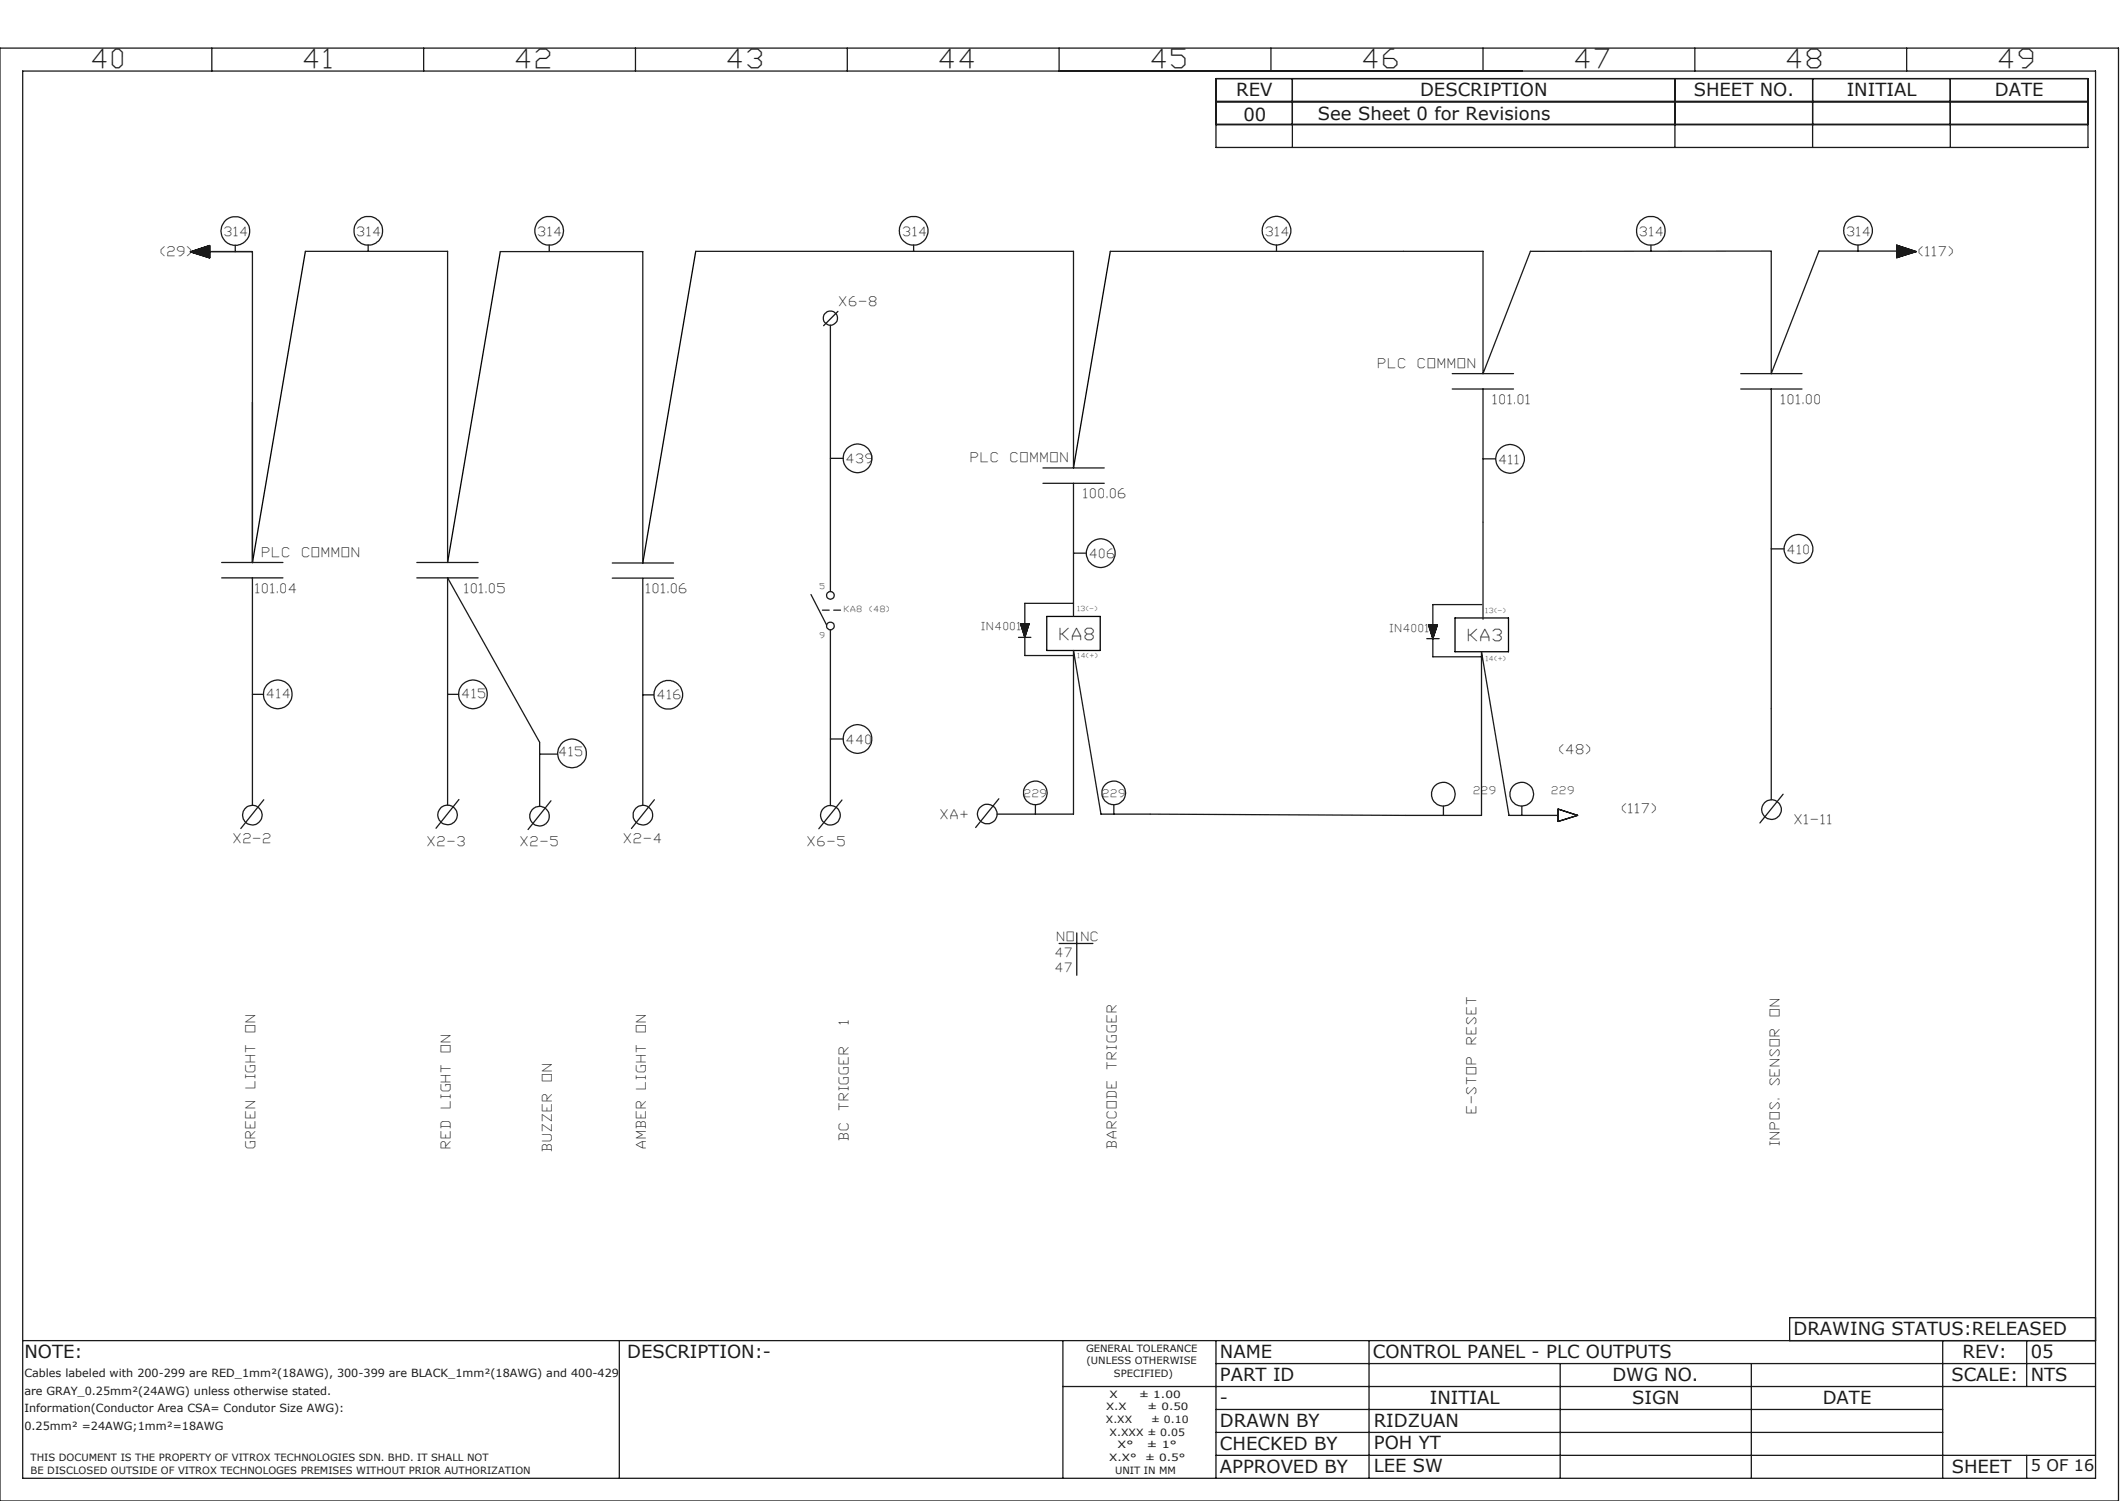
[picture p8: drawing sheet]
<svg xmlns="http://www.w3.org/2000/svg" width="297mm" height="210mm" viewBox="0 0 297 210" stroke-linecap="round" stroke-linejoin="round" font-family="sans-serif">
<g fill="none" stroke="#191924" stroke-width=".18">
<path d="M0 6.7h296.4v203.3h-296.4zM3.2 9.9h290v196.9h-290zM29.6 6.7v3.2M59.3 6.7v3.2M88.9 6.7v3.2M118.5 6.7v3.2M148.2 6.7v3.2M170.1 11h122v9.6h-122zM170.1 14.2h122M170.1 17.4h122M177.8 6.7v3.2M180.8 11v9.6"/>
<path d="M207.5 6.7v3.2M234.3 11v9.6M237.1 6.7v3.2M253.6 11v9.6M266.7 6.7v3.2M272.8 11v9.6M26.6 35.2l2.7-.8v1.7zM29.3 35.2h6v43.5M32.9 34.3v.9M42.7 35.2h19.9v43.5M51.5 34.3v.9M70 35.2h19.9v43.6"/>
<path d="M76.8 34.3v.9M97.3 35.2h52.9v30.3M127.8 34.3v.9M178.6 34.3v.8M231 34.3v.9M247.8 35.1l-33.7 .1-6.6 17.1v-17.1h-52.2M259.9 34.3v.8M265.4 34.3l2.7 .9-2.7 .8zM265.4 35.1h-10.9l-6.7 17.2v-17.1M116.2 45.5v37.3M117.2 43.6l-2 2M203.2 54.4h8.5"/>
<path d="M203.2 52.3h8.5M207.5 54.4v32.2M243.5 54.4h8.6M243.5 52.3h8.6M247.8 54.4v57.5M31 78.7h8.6M58.3 78.7h8.6M85.7 78.8h8.5M116.2 64.1h1.8M145.9 67.6h8.6M145.9 65.5h8.6M150.2 67.6v18.6"/>
<path d="M150.2 77.4h1.8M207.5 64.2h1.7M247.8 76.8h1.8M31 80.8h8.6M35.3 97.1h1.6M35.3 80.8v31.9M58.3 80.8h8.6M62.6 97.1h1.6M85.7 80.9h8.5M89.9 97.2h1.6M89.9 80.9v31.8M113.5 83.2l2.1 4.2"/>
<path d="M116.2 88.1v24.6M142.5 89.2h1.7M142.8 87.3h1.2l-.6 1.9zM150.2 84.4h-6.8v7.3h6.8M199.6 89.4h1.7M199.8 87.4h1.3l-.7 2zM207.3 84.6h-6.9v7.3h6.9M36.9 111.9l-3.2 4M62.6 112.6v-31.8l12.9 23v9M64.2 111.9l-3.2 4M75.5 105.5h2.5M77.1 112l-3.2 4.1"/>
<path d="M91.5 111.9l-3.2 4M116.2 103.4h1.8M117.8 111.9l-3.3 4M139.5 113.9h10.7v-22.9l3.8 22.9 53.3 .2v-22.9l3.8 22.9h6.9M139.7 111.8l-3.2 4M144.9 112.6v1.3M155.8 112.6v1.3M201.9 112.8v1.3M212.9 112.8v1.3M218 113.2l2.7 .9-2.7 .8zM249.4 111.1l-3.2 4M148.2 132h4.7"/>
<path d="M150.6 130.5v5.9M3.2 187.6h290M86.6 187.6v19.2M148.7 194h144.5M148.7 187.6v19.2M170.1 197.2h101.7M170.1 190.8h123.1M170.1 187.6v19.2M191.5 187.6v19.2M218.3 190.8v16M245 190.8v16M271.8 187.6v19.2"/>
<path d="M283.5 187.6v6.4M293.2 184.4h-42.8v3.2M170.1 203.6h123.1M170.1 200.4h101.7M283.5 203.6v3.2"/>
<circle cx="32.9" cy="32.3" r="2.01"/>
<circle cx="51.5" cy="32.3" r="2.01"/>
<circle cx="76.8" cy="32.3" r="2.01"/>
<circle cx="127.8" cy="32.3" r="2.01"/>
<circle cx="178.6" cy="32.3" r="2"/>
<circle cx="230.9" cy="32.3" r="2"/>
<circle cx="259.9" cy="32.3" r="2"/>
<circle cx="116.2" cy="44.5" r=".99"/>
<circle cx="120" cy="64.1" r="1.99"/>
<circle cx="154" cy="77.4" r="2"/>
<circle cx="211.3" cy="64.2" r="2"/>
<circle cx="251.6" cy="76.8" r="2"/>
<circle cx="38.8" cy="97.1" r="2"/>
<circle cx="66.2" cy="97.2" r="2"/>
<circle cx="93.5" cy="97.2" r="2"/>
<circle cx="116.2" cy="83.3" r=".54"/>
<circle cx="116.2" cy="87.6" r=".52"/>
<circle cx="35.3" cy="114" r="1.39"/>
<circle cx="62.6" cy="114" r="1.38"/>
<circle cx="75.5" cy="114.2" r="1.36"/>
<circle cx="80" cy="105.4" r="2"/>
<circle cx="89.9" cy="114" r="1.37"/>
<circle cx="116.2" cy="114.1" r="1.36"/>
<circle cx="120" cy="103.4" r="1.99"/>
<circle cx="138.1" cy="113.9" r="1.36"/>
<circle cx="144.8" cy="110.9" r="1.66"/>
<circle cx="155.8" cy="110.9" r="1.66"/>
<circle cx="201.9" cy="111.1" r="1.67"/>
<circle cx="212.9" cy="111.1" r="1.67"/>
<circle cx="247.8" cy="113.3" r="1.37"/>
</g>
<path d="M42.7 35.2l-7.4 43.5M70 35.2l-7.4 43.5M97.3 35.2l-7.4 43.6M155.3 35.2l-5.1 30.3M146.4 86.2h7.5v4.8h-7.5zM203.6 86.5h7.4v4.7h-7.4z" fill="none" stroke="#000" stroke-width=".18"/>
<path d="M117.6 85.4h-2.5" fill="none" stroke="#191924" stroke-width=".18" stroke-dasharray="1.3 .6" stroke-dashoffset=".3"/>
<path d="M142.8 87.3l.6 1.9v-1.9zM143.4 87.3v1.9l.6-1.9zM199.8 87.4l.6 2v-2zM200.4 87.4v2l.7-2zM26.6 35.2l2.7 .9v-1.7zM265.4 34.3v1.7l2.7-.8z" fill-rule="evenodd" fill="#191924"/>
<g font-size="3.6" fill="#191924">
<text x="13" y="9.6">40</text>
<text x="42.6" y="9.6">41</text>
<text x="72.3" y="9.6">42</text>
<text x="101.9" y="9.6">43</text>
<text x="131.5" y="9.6">44</text>
<text x="161.2" y="9.6">45</text>
<text x="190.8" y="9.6">46</text>
<text x="220.4" y="9.6">47</text>
<text x="250.1" y="9.6">48</text>
<text x="279.7" y="9.6">49</text>
</g>
<g font-size="2.5" fill="#191924">
<text x="172.9" y="13.4">REV</text>
<text x="173.9" y="16.9">00</text>
<text x="184.4" y="16.8">See Sheet 0 for Revisions</text>
<text x="198.7" y="13.4">DESCRIPTION</text>
<text x="236.9" y="13.4">SHEET NO.</text>
<text x="258.3" y="13.4">INITIAL</text>
<text x="279.1" y="13.4">DATE</text>
<text x="3.4" y="190">NOTE:</text>
<text x="87.7" y="190">DESCRIPTION:-</text>
<text x="170.7" y="190">NAME</text>
<text x="192.1" y="190">CONTROL PANEL - PLC OUTPUTS</text>
<text x="250.9" y="186.8">DRAWING STATUS:RELEASED</text>
<text x="274.6" y="190">REV:</text>
<text x="284.1" y="190">05</text>
<text x="170.7" y="193.2">PART ID</text>
<text x="170.7" y="196.4">-</text>
<text x="200" y="196.4">INITIAL</text>
<text x="225.6" y="193.2">DWG NO.</text>
<text x="228.3" y="196.4">SIGN</text>
<text x="255" y="196.4">DATE</text>
<text x="273" y="193.2">SCALE:</text>
<text x="284.1" y="193.2">NTS</text>
<text x="170.7" y="199.6">DRAWN BY</text>
<text x="170.7" y="202.8">CHECKED BY</text>
<text x="192.2" y="202.8">POH YT</text>
<text x="192.2" y="199.6">RIDZUAN</text>
<text x="170.7" y="206">APPROVED BY</text>
<text x="192.2" y="206">LEE SW</text>
<text x="273" y="206">SHEET</text>
</g>
<g font-size="2.3" fill="#191924">
<text x="148.3" y="89.6">KA8</text>
<text x="205.4" y="89.7">KA3</text>
</g>
<text font-size="2.2" fill="#191924" x="284.1" y="205.8">5 OF 16</text>
<g font-size="1.8" fill="#191924">
<text x="22.5" y="35.8">(29)</text>
<text x="31.4" y="33">314</text>
<text x="50" y="33">314</text>
<text x="75.3" y="33">314</text>
<text x="126.4" y="33">314</text>
<text x="177.1" y="33">314</text>
<text x="229.5" y="33">314</text>
<text x="258.4" y="33">314</text>
<text x="268.5" y="35.8">(117)</text>
<text x="117.5" y="42.8">X6-8</text>
<text x="192.8" y="51.5">PLC</text>
<text x="198.4" y="51.5">COMMON</text>
<text x="208.9" y="56.5">101.01</text>
<text x="249.2" y="56.5">101.00</text>
<text x="118.5" y="64.8">439</text>
<text x="135.9" y="64.7">PLC</text>
<text x="141.4" y="64.7">COMMON</text>
<text x="209.8" y="64.9">411</text>
<text x="151.6" y="69.7">100.06</text>
<text x="36.7" y="77.9">PLC</text>
<text x="42.3" y="77.9">COMMON</text>
<text x="250.1" y="77.5">410</text>
<text x="35.8" y="82.9">101.04</text>
<text x="65" y="83">101.05</text>
<text x="90.4" y="83">101.06</text>
<text x="152.5" y="78.1">406</text>
<text x="37.4" y="97.7">414</text>
<text x="64.7" y="97.7">415</text>
<text x="92" y="97.7">416</text>
<text x="78.3" y="105.8">415</text>
<text x="118.5" y="104.1">440</text>
<text x="218.2" y="105.5">(48)</text>
<text x="227" y="113.8">(117)</text>
<text x="32.7" y="118">X2-2</text>
<text x="59.9" y="118.4">X2-3</text>
<text x="72.9" y="118.4">X2-5</text>
<text x="87.3" y="118">X2-4</text>
<text x="113" y="118.4">X6-5</text>
<text x="131.6" y="114.5">XA+</text>
<text x="251.1" y="115.3">X1-11</text>
<text x="147.9" y="131.6">NO</text>
<text x="151.3" y="131.6">NC</text>
<text x="147.7" y="133.9">47</text>
<text x="147.7" y="136">47</text>
<text x="118.7" y="143.3" transform="rotate(-90 118.7 143.3)">1</text>
<text x="249" y="142.1" transform="rotate(-90 249 142.1)">ON</text>
<text x="35.7" y="144.4" transform="rotate(-90 35.7 144.4)">ON</text>
<text x="63" y="147.1" transform="rotate(-90 63 147.1)">ON</text>
<text x="90.3" y="144.4" transform="rotate(-90 90.3 144.4)">ON</text>
<text x="156.2" y="149.5" transform="rotate(-90 156.2 149.5)">TRIGGER</text>
<text x="206.5" y="146" transform="rotate(-90 206.5 146)">RESET</text>
<text x="35.7" y="152.2" transform="rotate(-90 35.7 152.2)">LIGHT</text>
<text x="63" y="155" transform="rotate(-90 63 155)">LIGHT</text>
<text x="77.2" y="151.2" transform="rotate(-90 77.2 151.2)">ON</text>
<text x="90.3" y="152.3" transform="rotate(-90 90.3 152.3)">LIGHT</text>
<text x="118.7" y="155.3" transform="rotate(-90 118.7 155.3)">TRIGGER</text>
<text x="206.5" y="155.8" transform="rotate(-90 206.5 155.8)">E-STOP</text>
<text x="249" y="151.9" transform="rotate(-90 249 151.9)">SENSOR</text>
<text x="35.7" y="160.6" transform="rotate(-90 35.7 160.6)">GREEN</text>
<text x="63" y="160.6" transform="rotate(-90 63 160.6)">RED</text>
<text x="77.2" y="161" transform="rotate(-90 77.2 161)">BUZZER</text>
<text x="90.3" y="160.6" transform="rotate(-90 90.3 160.6)">AMBER</text>
<text x="118.7" y="159.5" transform="rotate(-90 118.7 159.5)">BC</text>
<text x="156.2" y="160.6" transform="rotate(-90 156.2 160.6)">BARCODE</text>
<text x="249" y="160.2" transform="rotate(-90 249 160.2)">INPOS.</text>
</g>
<g font-size="1.6" fill="#191924">
<text x="3.4" y="192.6">Cables labeled with 200-299 are RED_1mm²(18AWG), 300-399 are BLACK_1mm²(18AWG) and 400-429</text>
<text x="3.4" y="195.1">are GRAY_0.25mm²(24AWG) unless otherwise stated.</text>
<text x="3.4" y="197.6">Information(Conductor Area CSA= Condutor Size AWG):</text>
<text x="3.4" y="200.1">0.25mm² =24AWG;1mm²=18AWG</text>
</g>
<g font-size="1.5" fill="#191924">
<text x="137.4" y="88.2">IN4001</text>
<text x="194.5" y="88.4">IN4001</text>
</g>
<g font-size="1.4" fill="#191924">
<text x="143.4" y="111.4">229</text>
<text x="154.3" y="111.4">229</text>
<text x="206.2" y="111.1">229</text>
<text x="217.2" y="111.1">229</text>
<text x="151.9" y="189.1">GENERAL TOLERANCE</text>
<text x="152" y="190.9">(UNLESS OTHERWISE</text>
<text x="154.7" y="197.3">X.X</text>
<text x="155.2" y="195.5">X</text>
<text x="155.8" y="192.7">SPECIFIED)</text>
<text x="159.4" y="195.5">± 1.00</text>
<text x="160.5" y="197.3">± 0.50</text>
<text x="154.7" y="199.1">X.XX</text>
<text x="155.2" y="200.9">X.XXX ± 0.05</text>
<text x="156.4" y="202.6">X°</text>
<text x="160.4" y="202.6">± 1°</text>
<text x="161.1" y="199.1">± 0.10</text>
<text x="4.3" y="204.4">THIS DOCUMENT IS THE PROPERTY OF VITROX TECHNOLOGIES SDN. BHD. IT SHALL NOT</text>
<text x="4.3" y="206.2">BE DISCLOSED OUTSIDE OF VITROX TECHNOLOGES PREMISES WITHOUT PRIOR AUTHORIZATION</text>
<text x="155.2" y="204.4">X.X°</text>
<text x="156" y="206.2">UNIT IN MM</text>
<text x="160.2" y="204.4">± 0.5°</text>
</g>
<g font-size="1.2" fill="#191924">
<text x="118.1" y="85.7">KA8</text>
<text x="121.7" y="85.7">(48)</text>
</g>
<g font-size="1.1" fill="#191924">
<text x="114.7" y="82.4">5</text>
<text x="114.7" y="89.2">9</text>
</g>
<g font-size="1" fill="#191924">
<text x="150.8" y="85.5">13(-)</text>
<text x="207.9" y="85.7">13(-)</text>
<text x="150.8" y="92">14(+)</text>
<text x="207.9" y="92.5">14(+)</text>
</g>
</svg>
